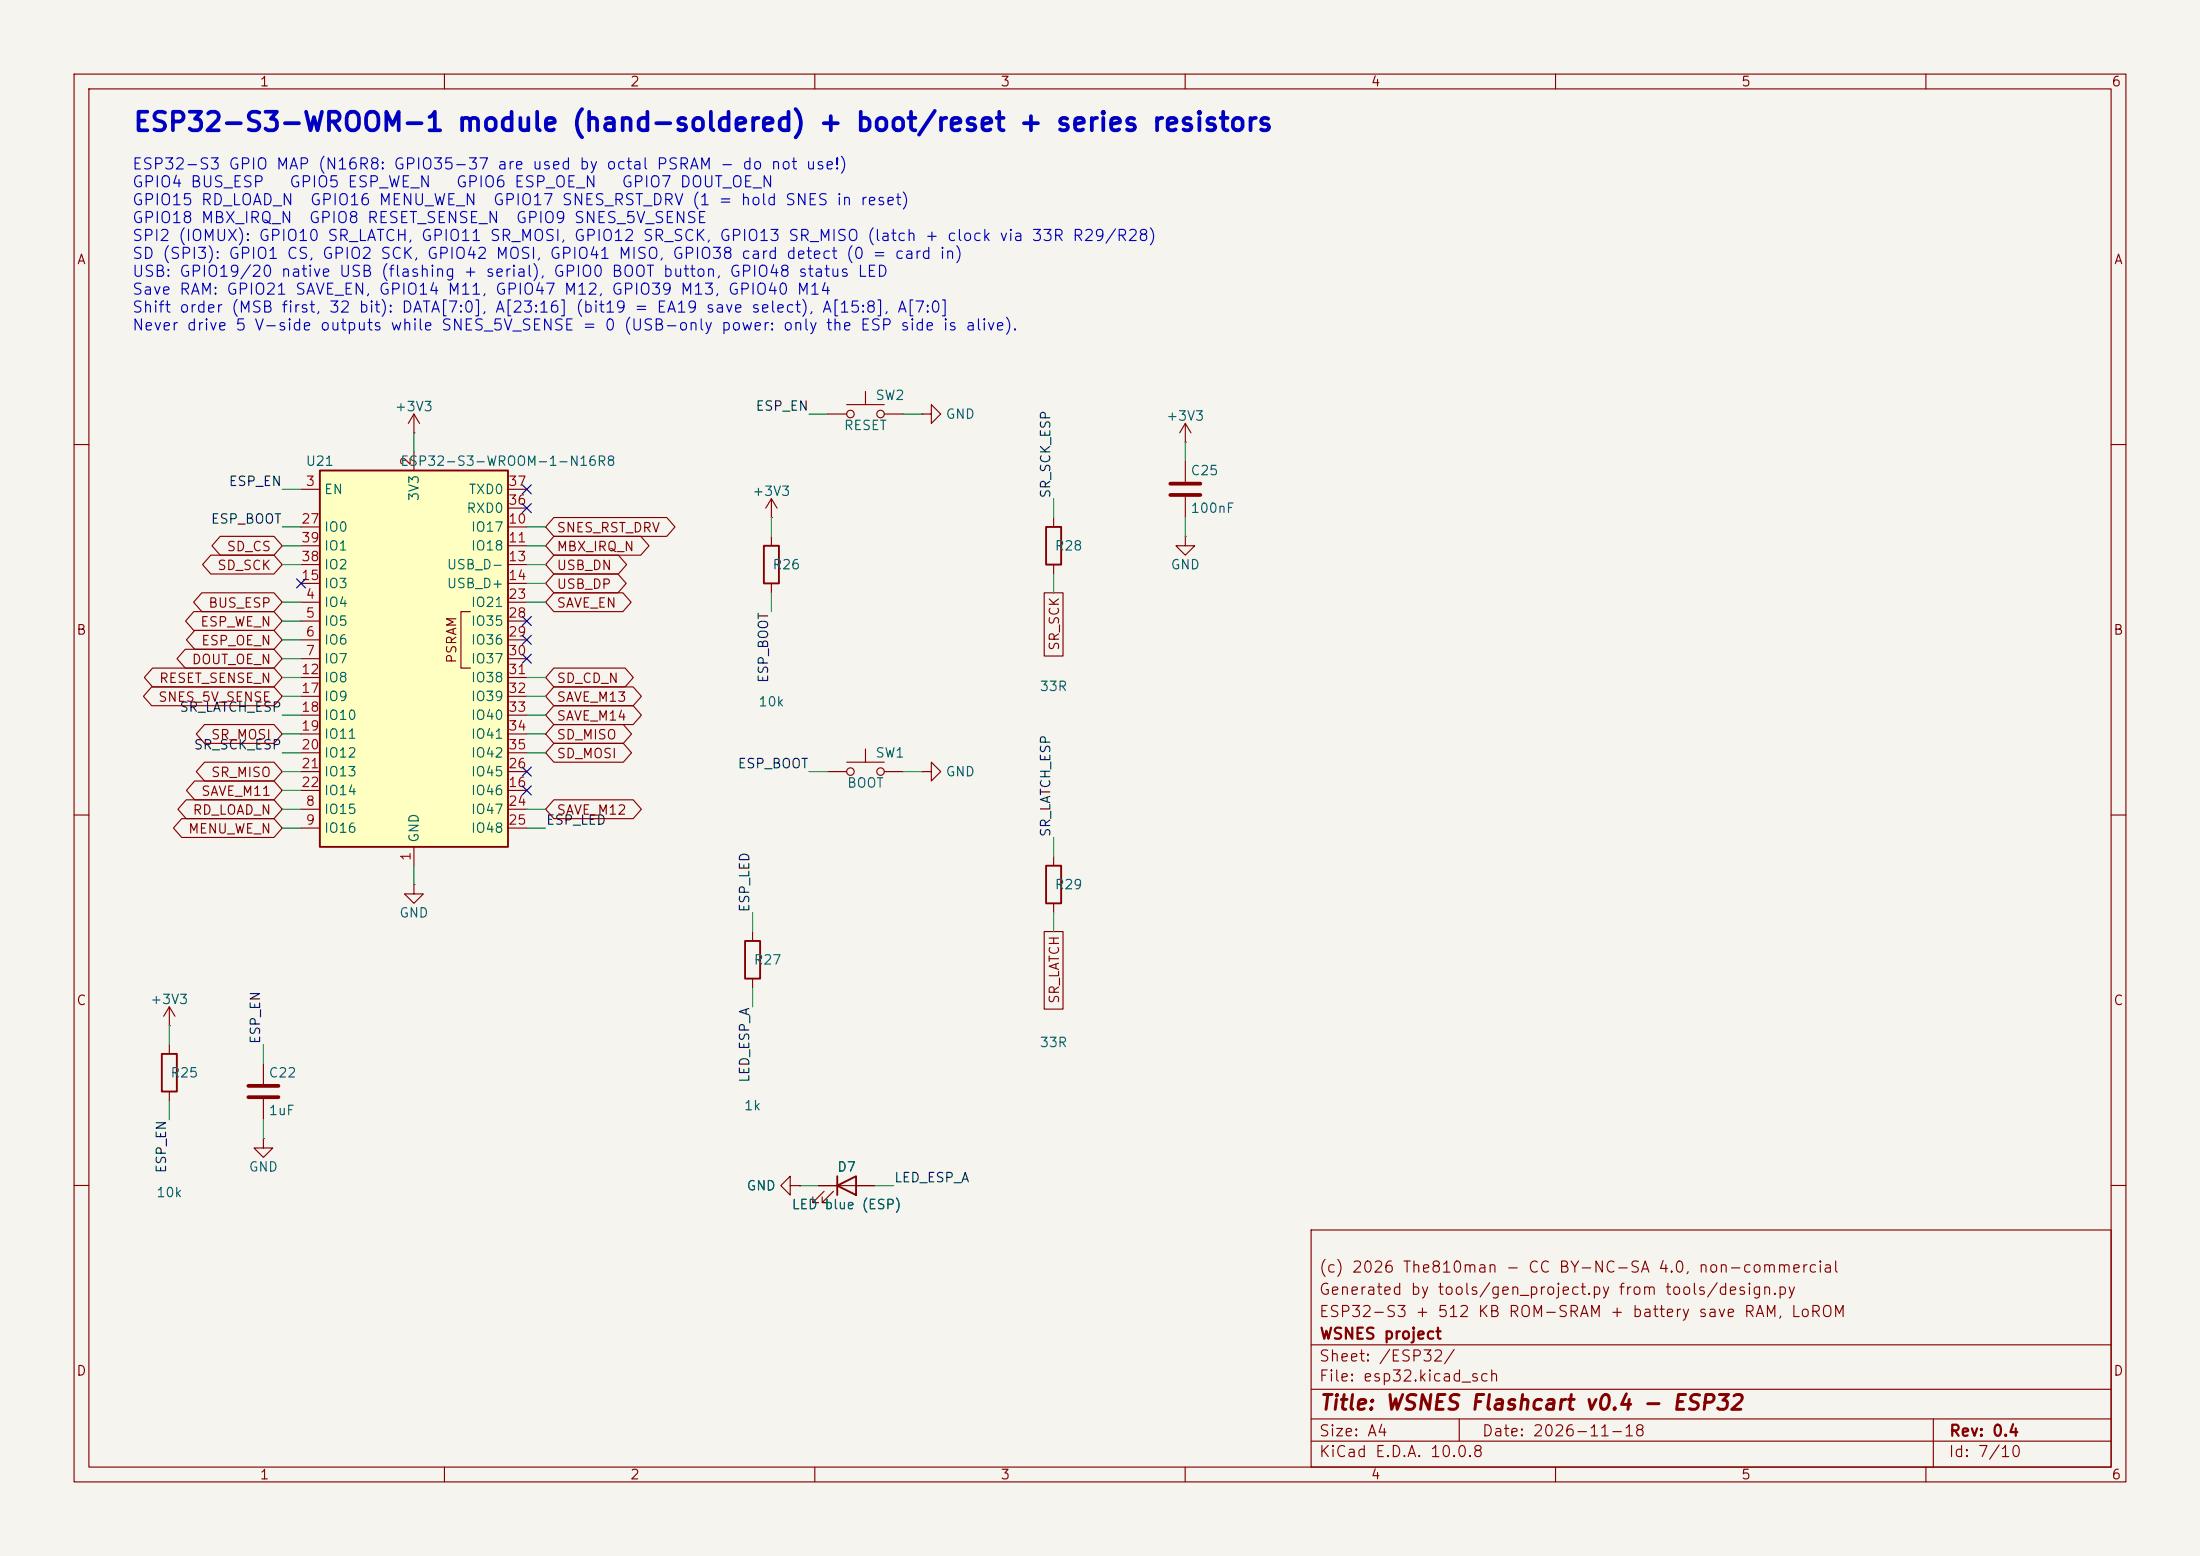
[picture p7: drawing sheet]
(kicad_sch
 (version 20250114)
 (generator "eeschema")
 (generator_version "9.0")
 (paper "A4")
 (title_block
  (title "WSNES Flashcart v0.4 - ESP32")
  (date "2026-11-18")
  (rev "0.4")
  (company "WSNES project")
  (comment 1 "ESP32-S3 + 512 KB ROM-SRAM + battery save RAM, LoROM")
  (comment 2 "Generated by tools/gen_project.py from tools/design.py")
  (comment 3 "(c) 2026 The810man - CC BY-NC-SA 4.0, non-commercial"))
 (lib_symbols
  (symbol "RF_Module:ESP32-S3-WROOM-1" (exclude_from_sim no) (in_bom yes) (on_board yes)
   (property "Reference" "U" (at -12.7 26.67 0) (effects (font (size 1.27 1.27))))
   (property "Value" "ESP32-S3-WROOM-1" (at 12.7 26.67 0) (effects (font (size 1.27 1.27))))
   (property "Footprint" "RF_Module:ESP32-S3-WROOM-1" (at 0 2.54 0) (effects (font (size 1.27 1.27)) (hide yes)))
   (property "Datasheet" "https://www.espressif.com/sites/default/files/documentation/esp32-s3-wroom-1_wroom-1u_datasheet_en.pdf" (at 0 0 0) (effects (font (size 1.27 1.27)) (hide yes)))
   (property "Description" "RF Module, ESP32-S3 SoC, Wi-Fi 802.11b/g/n, Bluetooth, BLE, 32-bit, 3.3V, onboard antenna, SMD" (at 0 0 0) (effects (font (size 1.27 1.27)) (hide yes)))
   (symbol "ESP32-S3-WROOM-1_0_0"
    (rectangle (start -12.7 25.4) (end 12.7 -25.4) (stroke (width 0.254) (type default)) (fill (type background)))
    (text "PSRAM" (at 5.08 2.54 900) (effects (font (size 1.27 1.27)))))
   (symbol "ESP32-S3-WROOM-1_0_1"
    (polyline (pts (xy 7.62 -1.27) (xy 6.35 -1.27) (xy 6.35 6.35) (xy 7.62 6.35)) (stroke (width 0) (type default)) (fill (type none))))
   (symbol "ESP32-S3-WROOM-1_1_1"
    (pin input line (at -15.24 22.86 0) (length 2.54) (name "EN" (effects (font (size 1.27 1.27)))) (number "3" (effects (font (size 1.27 1.27)))))
    (pin bidirectional line (at -15.24 17.78 0) (length 2.54) (name "IO0" (effects (font (size 1.27 1.27)))) (number "27" (effects (font (size 1.27 1.27)))))
    (pin bidirectional line (at -15.24 15.24 0) (length 2.54) (name "IO1" (effects (font (size 1.27 1.27)))) (number "39" (effects (font (size 1.27 1.27)))))
    (pin bidirectional line (at -15.24 12.7 0) (length 2.54) (name "IO2" (effects (font (size 1.27 1.27)))) (number "38" (effects (font (size 1.27 1.27)))))
    (pin bidirectional line (at -15.24 10.16 0) (length 2.54) (name "IO3" (effects (font (size 1.27 1.27)))) (number "15" (effects (font (size 1.27 1.27)))))
    (pin bidirectional line (at -15.24 7.62 0) (length 2.54) (name "IO4" (effects (font (size 1.27 1.27)))) (number "4" (effects (font (size 1.27 1.27)))))
    (pin bidirectional line (at -15.24 5.08 0) (length 2.54) (name "IO5" (effects (font (size 1.27 1.27)))) (number "5" (effects (font (size 1.27 1.27)))))
    (pin bidirectional line (at -15.24 2.54 0) (length 2.54) (name "IO6" (effects (font (size 1.27 1.27)))) (number "6" (effects (font (size 1.27 1.27)))))
    (pin bidirectional line (at -15.24 0 0) (length 2.54) (name "IO7" (effects (font (size 1.27 1.27)))) (number "7" (effects (font (size 1.27 1.27)))))
    (pin bidirectional line (at -15.24 -2.54 0) (length 2.54) (name "IO8" (effects (font (size 1.27 1.27)))) (number "12" (effects (font (size 1.27 1.27)))))
    (pin bidirectional line (at -15.24 -5.08 0) (length 2.54) (name "IO9" (effects (font (size 1.27 1.27)))) (number "17" (effects (font (size 1.27 1.27)))))
    (pin bidirectional line (at -15.24 -7.62 0) (length 2.54) (name "IO10" (effects (font (size 1.27 1.27)))) (number "18" (effects (font (size 1.27 1.27)))))
    (pin bidirectional line (at -15.24 -10.16 0) (length 2.54) (name "IO11" (effects (font (size 1.27 1.27)))) (number "19" (effects (font (size 1.27 1.27)))))
    (pin bidirectional line (at -15.24 -12.7 0) (length 2.54) (name "IO12" (effects (font (size 1.27 1.27)))) (number "20" (effects (font (size 1.27 1.27)))))
    (pin bidirectional line (at -15.24 -15.24 0) (length 2.54) (name "IO13" (effects (font (size 1.27 1.27)))) (number "21" (effects (font (size 1.27 1.27)))))
    (pin bidirectional line (at -15.24 -17.78 0) (length 2.54) (name "IO14" (effects (font (size 1.27 1.27)))) (number "22" (effects (font (size 1.27 1.27)))))
    (pin bidirectional line (at -15.24 -20.32 0) (length 2.54) (name "IO15" (effects (font (size 1.27 1.27)))) (number "8" (effects (font (size 1.27 1.27)))))
    (pin bidirectional line (at -15.24 -22.86 0) (length 2.54) (name "IO16" (effects (font (size 1.27 1.27)))) (number "9" (effects (font (size 1.27 1.27)))))
    (pin power_in line (at 0 27.94 270) (length 2.54) (name "3V3" (effects (font (size 1.27 1.27)))) (number "2" (effects (font (size 1.27 1.27)))))
    (pin power_in line (at 0 -27.94 90) (length 2.54) (name "GND" (effects (font (size 1.27 1.27)))) (number "1" (effects (font (size 1.27 1.27)))))
    (pin passive line (at 0 -27.94 90) (length 2.54) (hide yes) (name "GND" (effects (font (size 1.27 1.27)))) (number "40" (effects (font (size 1.27 1.27)))))
    (pin passive line (at 0 -27.94 90) (length 2.54) (hide yes) (name "GND" (effects (font (size 1.27 1.27)))) (number "41" (effects (font (size 1.27 1.27)))))
    (pin bidirectional line (at 15.24 22.86 180) (length 2.54) (name "TXD0" (effects (font (size 1.27 1.27)))) (number "37" (effects (font (size 1.27 1.27)))))
    (pin bidirectional line (at 15.24 20.32 180) (length 2.54) (name "RXD0" (effects (font (size 1.27 1.27)))) (number "36" (effects (font (size 1.27 1.27)))))
    (pin bidirectional line (at 15.24 17.78 180) (length 2.54) (name "IO17" (effects (font (size 1.27 1.27)))) (number "10" (effects (font (size 1.27 1.27)))))
    (pin bidirectional line (at 15.24 15.24 180) (length 2.54) (name "IO18" (effects (font (size 1.27 1.27)))) (number "11" (effects (font (size 1.27 1.27)))))
    (pin bidirectional line (at 15.24 12.7 180) (length 2.54) (name "USB_D-" (effects (font (size 1.27 1.27)))) (number "13" (effects (font (size 1.27 1.27))))
    (alternate "IO19" bidirectional line))
    (pin bidirectional line (at 15.24 10.16 180) (length 2.54) (name "USB_D+" (effects (font (size 1.27 1.27)))) (number "14" (effects (font (size 1.27 1.27))))
    (alternate "IO20" bidirectional line))
    (pin bidirectional line (at 15.24 7.62 180) (length 2.54) (name "IO21" (effects (font (size 1.27 1.27)))) (number "23" (effects (font (size 1.27 1.27)))))
    (pin bidirectional line (at 15.24 5.08 180) (length 2.54) (name "IO35" (effects (font (size 1.27 1.27)))) (number "28" (effects (font (size 1.27 1.27)))))
    (pin bidirectional line (at 15.24 2.54 180) (length 2.54) (name "IO36" (effects (font (size 1.27 1.27)))) (number "29" (effects (font (size 1.27 1.27)))))
    (pin bidirectional line (at 15.24 0 180) (length 2.54) (name "IO37" (effects (font (size 1.27 1.27)))) (number "30" (effects (font (size 1.27 1.27)))))
    (pin bidirectional line (at 15.24 -2.54 180) (length 2.54) (name "IO38" (effects (font (size 1.27 1.27)))) (number "31" (effects (font (size 1.27 1.27)))))
    (pin bidirectional line (at 15.24 -5.08 180) (length 2.54) (name "IO39" (effects (font (size 1.27 1.27)))) (number "32" (effects (font (size 1.27 1.27)))))
    (pin bidirectional line (at 15.24 -7.62 180) (length 2.54) (name "IO40" (effects (font (size 1.27 1.27)))) (number "33" (effects (font (size 1.27 1.27)))))
    (pin bidirectional line (at 15.24 -10.16 180) (length 2.54) (name "IO41" (effects (font (size 1.27 1.27)))) (number "34" (effects (font (size 1.27 1.27)))))
    (pin bidirectional line (at 15.24 -12.7 180) (length 2.54) (name "IO42" (effects (font (size 1.27 1.27)))) (number "35" (effects (font (size 1.27 1.27)))))
    (pin bidirectional line (at 15.24 -15.24 180) (length 2.54) (name "IO45" (effects (font (size 1.27 1.27)))) (number "26" (effects (font (size 1.27 1.27)))))
    (pin bidirectional line (at 15.24 -17.78 180) (length 2.54) (name "IO46" (effects (font (size 1.27 1.27)))) (number "16" (effects (font (size 1.27 1.27)))))
    (pin bidirectional line (at 15.24 -20.32 180) (length 2.54) (name "IO47" (effects (font (size 1.27 1.27)))) (number "24" (effects (font (size 1.27 1.27)))))
    (pin bidirectional line (at 15.24 -22.86 180) (length 2.54) (name "IO48" (effects (font (size 1.27 1.27)))) (number "25" (effects (font (size 1.27 1.27))))))
   (embedded_fonts no))
  (symbol "Device:R"
   (pin_numbers (hide yes))
   (pin_names (offset 0)) (exclude_from_sim no) (in_bom yes) (on_board yes)
   (property "Reference" "R" (at 2.032 0 90) (effects (font (size 1.27 1.27))))
   (property "Value" "R" (at 0 0 90) (effects (font (size 1.27 1.27))))
   (property "Footprint" "" (at -1.778 0 90) (effects (font (size 1.27 1.27)) (hide yes)))
   (property "Datasheet" "~" (at 0 0 0) (effects (font (size 1.27 1.27)) (hide yes)))
   (property "Description" "Resistor" (at 0 0 0) (effects (font (size 1.27 1.27)) (hide yes)))
   (symbol "R_0_1"
    (rectangle (start -1.016 -2.54) (end 1.016 2.54) (stroke (width 0.254) (type default)) (fill (type none))))
   (symbol "R_1_1"
    (pin passive line (at 0 3.81 270) (length 1.27) (name "~" (effects (font (size 1.27 1.27)))) (number "1" (effects (font (size 1.27 1.27)))))
    (pin passive line (at 0 -3.81 90) (length 1.27) (name "~" (effects (font (size 1.27 1.27)))) (number "2" (effects (font (size 1.27 1.27))))))
   (embedded_fonts no))
  (symbol "Device:C"
   (pin_numbers (hide yes))
   (pin_names (offset 0.254)) (exclude_from_sim no) (in_bom yes) (on_board yes)
   (property "Reference" "C" (at 0.635 2.54 0) (effects (font (size 1.27 1.27)) (justify left)))
   (property "Value" "C" (at 0.635 -2.54 0) (effects (font (size 1.27 1.27)) (justify left)))
   (property "Footprint" "" (at 0.9652 -3.81 0) (effects (font (size 1.27 1.27)) (hide yes)))
   (property "Datasheet" "~" (at 0 0 0) (effects (font (size 1.27 1.27)) (hide yes)))
   (property "Description" "Unpolarized capacitor" (at 0 0 0) (effects (font (size 1.27 1.27)) (hide yes)))
   (symbol "C_0_1"
    (polyline (pts (xy -2.032 0.762) (xy 2.032 0.762)) (stroke (width 0.508) (type default)) (fill (type none)))
    (polyline (pts (xy -2.032 -0.762) (xy 2.032 -0.762)) (stroke (width 0.508) (type default)) (fill (type none))))
   (symbol "C_1_1"
    (pin passive line (at 0 3.81 270) (length 2.794) (name "~" (effects (font (size 1.27 1.27)))) (number "1" (effects (font (size 1.27 1.27)))))
    (pin passive line (at 0 -3.81 90) (length 2.794) (name "~" (effects (font (size 1.27 1.27)))) (number "2" (effects (font (size 1.27 1.27))))))
   (embedded_fonts no))
  (symbol "Switch:SW_Push"
   (pin_numbers (hide yes))
   (pin_names (offset 1.016) (hide yes)) (exclude_from_sim no) (in_bom yes) (on_board yes)
   (property "Reference" "SW" (at 1.27 2.54 0) (effects (font (size 1.27 1.27)) (justify left)))
   (property "Value" "SW_Push" (at 0 -1.524 0) (effects (font (size 1.27 1.27))))
   (property "Footprint" "" (at 0 5.08 0) (effects (font (size 1.27 1.27)) (hide yes)))
   (property "Datasheet" "~" (at 0 5.08 0) (effects (font (size 1.27 1.27)) (hide yes)))
   (property "Description" "Push button switch, generic, two pins" (at 0 0 0) (effects (font (size 1.27 1.27)) (hide yes)))
   (symbol "SW_Push_0_1"
    (circle (center -2.032 0) (radius 0.508) (stroke (width 0) (type default)) (fill (type none)))
    (polyline (pts (xy 0 1.27) (xy 0 3.048)) (stroke (width 0) (type default)) (fill (type none)))
    (circle (center 2.032 0) (radius 0.508) (stroke (width 0) (type default)) (fill (type none)))
    (polyline (pts (xy 2.54 1.27) (xy -2.54 1.27)) (stroke (width 0) (type default)) (fill (type none)))
    (pin passive line (at -5.08 0 0) (length 2.54) (name "1" (effects (font (size 1.27 1.27)))) (number "1" (effects (font (size 1.27 1.27)))))
    (pin passive line (at 5.08 0 180) (length 2.54) (name "2" (effects (font (size 1.27 1.27)))) (number "2" (effects (font (size 1.27 1.27))))))
   (embedded_fonts no))
  (symbol "Device:LED"
   (pin_numbers (hide yes))
   (pin_names (offset 1.016) (hide yes)) (exclude_from_sim no) (in_bom yes) (on_board yes)
   (property "Reference" "D" (at 0 2.54 0) (effects (font (size 1.27 1.27))))
   (property "Value" "LED" (at 0 -2.54 0) (effects (font (size 1.27 1.27))))
   (property "Footprint" "" (at 0 0 0) (effects (font (size 1.27 1.27)) (hide yes)))
   (property "Datasheet" "~" (at 0 0 0) (effects (font (size 1.27 1.27)) (hide yes)))
   (property "Description" "Light emitting diode" (at 0 0 0) (effects (font (size 1.27 1.27)) (hide yes)))
   (property "Sim.Pins" "1=K 2=A" (at 0 0 0) (effects (font (size 1.27 1.27)) (hide yes)))
   (symbol "LED_0_1"
    (polyline (pts (xy -3.048 -0.762) (xy -4.572 -2.286) (xy -3.81 -2.286) (xy -4.572 -2.286) (xy -4.572 -1.524)) (stroke (width 0) (type default)) (fill (type none)))
    (polyline (pts (xy -1.778 -0.762) (xy -3.302 -2.286) (xy -2.54 -2.286) (xy -3.302 -2.286) (xy -3.302 -1.524)) (stroke (width 0) (type default)) (fill (type none)))
    (polyline (pts (xy -1.27 0) (xy 1.27 0)) (stroke (width 0) (type default)) (fill (type none)))
    (polyline (pts (xy -1.27 -1.27) (xy -1.27 1.27)) (stroke (width 0.254) (type default)) (fill (type none)))
    (polyline (pts (xy 1.27 -1.27) (xy 1.27 1.27) (xy -1.27 0) (xy 1.27 -1.27)) (stroke (width 0.254) (type default)) (fill (type none))))
   (symbol "LED_1_1"
    (pin passive line (at -3.81 0 0) (length 2.54) (name "K" (effects (font (size 1.27 1.27)))) (number "1" (effects (font (size 1.27 1.27)))))
    (pin passive line (at 3.81 0 180) (length 2.54) (name "A" (effects (font (size 1.27 1.27)))) (number "2" (effects (font (size 1.27 1.27))))))
   (embedded_fonts no))
  (symbol "power:+3V3"
   (power)
   (pin_numbers (hide yes))
   (pin_names (offset 0) (hide yes)) (exclude_from_sim no) (in_bom yes) (on_board yes)
   (property "Reference" "#PWR" (at 0 -3.81 0) (effects (font (size 1.27 1.27)) (hide yes)))
   (property "Value" "+3V3" (at 0 3.556 0) (effects (font (size 1.27 1.27))))
   (property "Footprint" "" (at 0 0 0) (effects (font (size 1.27 1.27)) (hide yes)))
   (property "Datasheet" "" (at 0 0 0) (effects (font (size 1.27 1.27)) (hide yes)))
   (property "Description" "Power symbol creates a global label with name \"+3V3\"" (at 0 0 0) (effects (font (size 1.27 1.27)) (hide yes)))
   (symbol "+3V3_0_1"
    (polyline (pts (xy -0.762 1.27) (xy 0 2.54)) (stroke (width 0) (type default)) (fill (type none)))
    (polyline (pts (xy 0 2.54) (xy 0.762 1.27)) (stroke (width 0) (type default)) (fill (type none)))
    (polyline (pts (xy 0 0) (xy 0 2.54)) (stroke (width 0) (type default)) (fill (type none))))
   (symbol "+3V3_1_1"
    (pin power_in line (at 0 0 90) (length 0) (name "~" (effects (font (size 1.27 1.27)))) (number "1" (effects (font (size 1.27 1.27))))))
   (embedded_fonts no))
  (symbol "power:GND"
   (power)
   (pin_numbers (hide yes))
   (pin_names (offset 0) (hide yes)) (exclude_from_sim no) (in_bom yes) (on_board yes)
   (property "Reference" "#PWR" (at 0 -6.35 0) (effects (font (size 1.27 1.27)) (hide yes)))
   (property "Value" "GND" (at 0 -3.81 0) (effects (font (size 1.27 1.27))))
   (property "Footprint" "" (at 0 0 0) (effects (font (size 1.27 1.27)) (hide yes)))
   (property "Datasheet" "" (at 0 0 0) (effects (font (size 1.27 1.27)) (hide yes)))
   (property "Description" "Power symbol creates a global label with name \"GND\" , ground" (at 0 0 0) (effects (font (size 1.27 1.27)) (hide yes)))
   (symbol "GND_0_1"
    (polyline (pts (xy 0 0) (xy 0 -1.27) (xy 1.27 -1.27) (xy 0 -2.54) (xy -1.27 -1.27) (xy 0 -1.27)) (stroke (width 0) (type default)) (fill (type none))))
   (symbol "GND_1_1"
    (pin power_in line (at 0 0 270) (length 0) (name "~" (effects (font (size 1.27 1.27)))) (number "1" (effects (font (size 1.27 1.27))))))
   (embedded_fonts no)))
 (symbol
  (lib_id "RF_Module:ESP32-S3-WROOM-1")
  (at 55.88 88.9 0)
  (unit 1)
  (exclude_from_sim no)
  (in_bom yes)
  (on_board yes)
  (dnp no)
  (fields_autoplaced yes)
  (property "Reference" "U21" (at 43.18 62.23 0) (effects (font (size 1.27 1.27))))
  (property "Value" "ESP32-S3-WROOM-1-N16R8" (at 68.58 62.23 0) (effects (font (size 1.27 1.27))))
  (property "Footprint" "RF_Module:ESP32-S3-WROOM-1" (at 55.88 86.36 0) (effects (font (size 1.27 1.27)) (hide yes)))
  (property "Datasheet" "https://www.espressif.com/sites/default/files/documentation/esp32-s3-wroom-1_wroom-1u_datasheet_en.pdf" (at 55.88 88.9 0) (effects (font (size 1.27 1.27)) (hide yes)))
  (property "MPN" "ESP32-S3-WROOM-1-N16R8" (at 55.88 88.9 0) (effects (font (size 1.27 1.27)) (hide yes)))
  (property "Manufacturer" "Espressif" (at 55.88 88.9 0) (effects (font (size 1.27 1.27)) (hide yes)))
  (property "LCSC" "C2913202" (at 55.88 88.9 0) (effects (font (size 1.27 1.27)) (hide yes)))
  (property "Assembly" "HAND" (at 55.88 88.9 0) (effects (font (size 1.27 1.27)) (hide yes)))
  (pin "1")
  (pin "2")
  (pin "3")
  (pin "4")
  (pin "5")
  (pin "6")
  (pin "7")
  (pin "8")
  (pin "9")
  (pin "10")
  (pin "11")
  (pin "12")
  (pin "13")
  (pin "14")
  (pin "15")
  (pin "16")
  (pin "17")
  (pin "18")
  (pin "19")
  (pin "20")
  (pin "21")
  (pin "22")
  (pin "23")
  (pin "24")
  (pin "25")
  (pin "26")
  (pin "27")
  (pin "28")
  (pin "29")
  (pin "30")
  (pin "31")
  (pin "32")
  (pin "33")
  (pin "34")
  (pin "35")
  (pin "36")
  (pin "37")
  (pin "38")
  (pin "39")
  (pin "40")
  (pin "41"))
 (wire
  (pts (xy 40.64 66.04) (xy 38.1 66.04))
  (stroke (width 0) (type default)))
 (label "ESP_EN"
  (at 38.1 66.04 180)
  (fields_autoplaced yes)
  (effects (font (size 1.27 1.27)) (justify right bottom)))
 (wire
  (pts (xy 40.64 71.12) (xy 38.1 71.12))
  (stroke (width 0) (type default)))
 (label "ESP_BOOT"
  (at 38.1 71.12 180)
  (fields_autoplaced yes)
  (effects (font (size 1.27 1.27)) (justify right bottom)))
 (wire
  (pts (xy 40.64 73.66) (xy 38.1 73.66))
  (stroke (width 0) (type default)))
 (global_label "SD_CS"
  (shape bidirectional)
  (at 38.1 73.66 180)
  (fields_autoplaced yes)
  (effects (font (size 1.27 1.27)) (justify right))
  (property "Intersheetrefs" "${INTERSHEET_REFS}" (at 38.1 73.66 0) (effects (font (size 1.27 1.27)) (justify right) (hide yes))))
 (wire
  (pts (xy 40.64 76.2) (xy 38.1 76.2))
  (stroke (width 0) (type default)))
 (global_label "SD_SCK"
  (shape bidirectional)
  (at 38.1 76.2 180)
  (fields_autoplaced yes)
  (effects (font (size 1.27 1.27)) (justify right))
  (property "Intersheetrefs" "${INTERSHEET_REFS}" (at 38.1 76.2 0) (effects (font (size 1.27 1.27)) (justify right) (hide yes))))
 (no_connect (at 40.64 78.74))
 (wire
  (pts (xy 40.64 81.28) (xy 38.1 81.28))
  (stroke (width 0) (type default)))
 (global_label "BUS_ESP"
  (shape bidirectional)
  (at 38.1 81.28 180)
  (fields_autoplaced yes)
  (effects (font (size 1.27 1.27)) (justify right))
  (property "Intersheetrefs" "${INTERSHEET_REFS}" (at 38.1 81.28 0) (effects (font (size 1.27 1.27)) (justify right) (hide yes))))
 (wire
  (pts (xy 40.64 83.82) (xy 38.1 83.82))
  (stroke (width 0) (type default)))
 (global_label "ESP_WE_N"
  (shape bidirectional)
  (at 38.1 83.82 180)
  (fields_autoplaced yes)
  (effects (font (size 1.27 1.27)) (justify right))
  (property "Intersheetrefs" "${INTERSHEET_REFS}" (at 38.1 83.82 0) (effects (font (size 1.27 1.27)) (justify right) (hide yes))))
 (wire
  (pts (xy 40.64 86.36) (xy 38.1 86.36))
  (stroke (width 0) (type default)))
 (global_label "ESP_OE_N"
  (shape bidirectional)
  (at 38.1 86.36 180)
  (fields_autoplaced yes)
  (effects (font (size 1.27 1.27)) (justify right))
  (property "Intersheetrefs" "${INTERSHEET_REFS}" (at 38.1 86.36 0) (effects (font (size 1.27 1.27)) (justify right) (hide yes))))
 (wire
  (pts (xy 40.64 88.9) (xy 38.1 88.9))
  (stroke (width 0) (type default)))
 (global_label "DOUT_OE_N"
  (shape bidirectional)
  (at 38.1 88.9 180)
  (fields_autoplaced yes)
  (effects (font (size 1.27 1.27)) (justify right))
  (property "Intersheetrefs" "${INTERSHEET_REFS}" (at 38.1 88.9 0) (effects (font (size 1.27 1.27)) (justify right) (hide yes))))
 (wire
  (pts (xy 40.64 91.44) (xy 38.1 91.44))
  (stroke (width 0) (type default)))
 (global_label "RESET_SENSE_N"
  (shape bidirectional)
  (at 38.1 91.44 180)
  (fields_autoplaced yes)
  (effects (font (size 1.27 1.27)) (justify right))
  (property "Intersheetrefs" "${INTERSHEET_REFS}" (at 38.1 91.44 0) (effects (font (size 1.27 1.27)) (justify right) (hide yes))))
 (wire
  (pts (xy 40.64 93.98) (xy 38.1 93.98))
  (stroke (width 0) (type default)))
 (global_label "SNES_5V_SENSE"
  (shape bidirectional)
  (at 38.1 93.98 180)
  (fields_autoplaced yes)
  (effects (font (size 1.27 1.27)) (justify right))
  (property "Intersheetrefs" "${INTERSHEET_REFS}" (at 38.1 93.98 0) (effects (font (size 1.27 1.27)) (justify right) (hide yes))))
 (wire
  (pts (xy 40.64 96.52) (xy 38.1 96.52))
  (stroke (width 0) (type default)))
 (label "SR_LATCH_ESP"
  (at 38.1 96.52 180)
  (fields_autoplaced yes)
  (effects (font (size 1.27 1.27)) (justify right bottom)))
 (wire
  (pts (xy 40.64 99.06) (xy 38.1 99.06))
  (stroke (width 0) (type default)))
 (global_label "SR_MOSI"
  (shape bidirectional)
  (at 38.1 99.06 180)
  (fields_autoplaced yes)
  (effects (font (size 1.27 1.27)) (justify right))
  (property "Intersheetrefs" "${INTERSHEET_REFS}" (at 38.1 99.06 0) (effects (font (size 1.27 1.27)) (justify right) (hide yes))))
 (wire
  (pts (xy 40.64 101.6) (xy 38.1 101.6))
  (stroke (width 0) (type default)))
 (label "SR_SCK_ESP"
  (at 38.1 101.6 180)
  (fields_autoplaced yes)
  (effects (font (size 1.27 1.27)) (justify right bottom)))
 (wire
  (pts (xy 40.64 104.14) (xy 38.1 104.14))
  (stroke (width 0) (type default)))
 (global_label "SR_MISO"
  (shape bidirectional)
  (at 38.1 104.14 180)
  (fields_autoplaced yes)
  (effects (font (size 1.27 1.27)) (justify right))
  (property "Intersheetrefs" "${INTERSHEET_REFS}" (at 38.1 104.14 0) (effects (font (size 1.27 1.27)) (justify right) (hide yes))))
 (wire
  (pts (xy 40.64 106.68) (xy 38.1 106.68))
  (stroke (width 0) (type default)))
 (global_label "SAVE_M11"
  (shape bidirectional)
  (at 38.1 106.68 180)
  (fields_autoplaced yes)
  (effects (font (size 1.27 1.27)) (justify right))
  (property "Intersheetrefs" "${INTERSHEET_REFS}" (at 38.1 106.68 0) (effects (font (size 1.27 1.27)) (justify right) (hide yes))))
 (wire
  (pts (xy 40.64 109.22) (xy 38.1 109.22))
  (stroke (width 0) (type default)))
 (global_label "RD_LOAD_N"
  (shape bidirectional)
  (at 38.1 109.22 180)
  (fields_autoplaced yes)
  (effects (font (size 1.27 1.27)) (justify right))
  (property "Intersheetrefs" "${INTERSHEET_REFS}" (at 38.1 109.22 0) (effects (font (size 1.27 1.27)) (justify right) (hide yes))))
 (wire
  (pts (xy 40.64 111.76) (xy 38.1 111.76))
  (stroke (width 0) (type default)))
 (global_label "MENU_WE_N"
  (shape bidirectional)
  (at 38.1 111.76 180)
  (fields_autoplaced yes)
  (effects (font (size 1.27 1.27)) (justify right))
  (property "Intersheetrefs" "${INTERSHEET_REFS}" (at 38.1 111.76 0) (effects (font (size 1.27 1.27)) (justify right) (hide yes))))
 (wire
  (pts (xy 55.88 60.96) (xy 55.88 58.42))
  (stroke (width 0) (type default)))
 (symbol
  (lib_id "power:+3V3")
  (at 55.88 58.42 0)
  (unit 1)
  (exclude_from_sim no)
  (in_bom yes)
  (on_board yes)
  (dnp no)
  (fields_autoplaced yes)
  (property "Reference" "#PWR093" (at 55.88 62.23 0) (effects (font (size 1.27 1.27)) (hide yes)))
  (property "Value" "+3V3" (at 55.88 54.86 0) (effects (font (size 1.27 1.27))))
  (property "Footprint" "" (at 55.88 58.42 0) (effects (font (size 1.27 1.27)) (hide yes)))
  (property "Datasheet" "" (at 55.88 58.42 0) (effects (font (size 1.27 1.27)) (hide yes)))
  (pin "1"))
 (wire
  (pts (xy 55.88 116.84) (xy 55.88 119.38))
  (stroke (width 0) (type default)))
 (symbol
  (lib_id "power:GND")
  (at 55.88 119.38 0)
  (unit 1)
  (exclude_from_sim no)
  (in_bom yes)
  (on_board yes)
  (dnp no)
  (fields_autoplaced yes)
  (property "Reference" "#PWR094" (at 55.88 125.73 0) (effects (font (size 1.27 1.27)) (hide yes)))
  (property "Value" "GND" (at 55.88 123.19 0) (effects (font (size 1.27 1.27))))
  (property "Footprint" "" (at 55.88 119.38 0) (effects (font (size 1.27 1.27)) (hide yes)))
  (property "Datasheet" "" (at 55.88 119.38 0) (effects (font (size 1.27 1.27)) (hide yes)))
  (pin "1"))
 (no_connect (at 71.12 66.04))
 (no_connect (at 71.12 68.58))
 (wire
  (pts (xy 71.12 71.12) (xy 73.66 71.12))
  (stroke (width 0) (type default)))
 (global_label "SNES_RST_DRV"
  (shape bidirectional)
  (at 73.66 71.12 0)
  (fields_autoplaced yes)
  (effects (font (size 1.27 1.27)) (justify left))
  (property "Intersheetrefs" "${INTERSHEET_REFS}" (at 73.66 71.12 0) (effects (font (size 1.27 1.27)) (justify left) (hide yes))))
 (wire
  (pts (xy 71.12 73.66) (xy 73.66 73.66))
  (stroke (width 0) (type default)))
 (global_label "MBX_IRQ_N"
  (shape bidirectional)
  (at 73.66 73.66 0)
  (fields_autoplaced yes)
  (effects (font (size 1.27 1.27)) (justify left))
  (property "Intersheetrefs" "${INTERSHEET_REFS}" (at 73.66 73.66 0) (effects (font (size 1.27 1.27)) (justify left) (hide yes))))
 (wire
  (pts (xy 71.12 76.2) (xy 73.66 76.2))
  (stroke (width 0) (type default)))
 (global_label "USB_DN"
  (shape bidirectional)
  (at 73.66 76.2 0)
  (fields_autoplaced yes)
  (effects (font (size 1.27 1.27)) (justify left))
  (property "Intersheetrefs" "${INTERSHEET_REFS}" (at 73.66 76.2 0) (effects (font (size 1.27 1.27)) (justify left) (hide yes))))
 (wire
  (pts (xy 71.12 78.74) (xy 73.66 78.74))
  (stroke (width 0) (type default)))
 (global_label "USB_DP"
  (shape bidirectional)
  (at 73.66 78.74 0)
  (fields_autoplaced yes)
  (effects (font (size 1.27 1.27)) (justify left))
  (property "Intersheetrefs" "${INTERSHEET_REFS}" (at 73.66 78.74 0) (effects (font (size 1.27 1.27)) (justify left) (hide yes))))
 (wire
  (pts (xy 71.12 81.28) (xy 73.66 81.28))
  (stroke (width 0) (type default)))
 (global_label "SAVE_EN"
  (shape bidirectional)
  (at 73.66 81.28 0)
  (fields_autoplaced yes)
  (effects (font (size 1.27 1.27)) (justify left))
  (property "Intersheetrefs" "${INTERSHEET_REFS}" (at 73.66 81.28 0) (effects (font (size 1.27 1.27)) (justify left) (hide yes))))
 (no_connect (at 71.12 83.82))
 (no_connect (at 71.12 86.36))
 (no_connect (at 71.12 88.9))
 (wire
  (pts (xy 71.12 91.44) (xy 73.66 91.44))
  (stroke (width 0) (type default)))
 (global_label "SD_CD_N"
  (shape bidirectional)
  (at 73.66 91.44 0)
  (fields_autoplaced yes)
  (effects (font (size 1.27 1.27)) (justify left))
  (property "Intersheetrefs" "${INTERSHEET_REFS}" (at 73.66 91.44 0) (effects (font (size 1.27 1.27)) (justify left) (hide yes))))
 (wire
  (pts (xy 71.12 93.98) (xy 73.66 93.98))
  (stroke (width 0) (type default)))
 (global_label "SAVE_M13"
  (shape bidirectional)
  (at 73.66 93.98 0)
  (fields_autoplaced yes)
  (effects (font (size 1.27 1.27)) (justify left))
  (property "Intersheetrefs" "${INTERSHEET_REFS}" (at 73.66 93.98 0) (effects (font (size 1.27 1.27)) (justify left) (hide yes))))
 (wire
  (pts (xy 71.12 96.52) (xy 73.66 96.52))
  (stroke (width 0) (type default)))
 (global_label "SAVE_M14"
  (shape bidirectional)
  (at 73.66 96.52 0)
  (fields_autoplaced yes)
  (effects (font (size 1.27 1.27)) (justify left))
  (property "Intersheetrefs" "${INTERSHEET_REFS}" (at 73.66 96.52 0) (effects (font (size 1.27 1.27)) (justify left) (hide yes))))
 (wire
  (pts (xy 71.12 99.06) (xy 73.66 99.06))
  (stroke (width 0) (type default)))
 (global_label "SD_MISO"
  (shape bidirectional)
  (at 73.66 99.06 0)
  (fields_autoplaced yes)
  (effects (font (size 1.27 1.27)) (justify left))
  (property "Intersheetrefs" "${INTERSHEET_REFS}" (at 73.66 99.06 0) (effects (font (size 1.27 1.27)) (justify left) (hide yes))))
 (wire
  (pts (xy 71.12 101.6) (xy 73.66 101.6))
  (stroke (width 0) (type default)))
 (global_label "SD_MOSI"
  (shape bidirectional)
  (at 73.66 101.6 0)
  (fields_autoplaced yes)
  (effects (font (size 1.27 1.27)) (justify left))
  (property "Intersheetrefs" "${INTERSHEET_REFS}" (at 73.66 101.6 0) (effects (font (size 1.27 1.27)) (justify left) (hide yes))))
 (no_connect (at 71.12 104.14))
 (no_connect (at 71.12 106.68))
 (wire
  (pts (xy 71.12 109.22) (xy 73.66 109.22))
  (stroke (width 0) (type default)))
 (global_label "SAVE_M12"
  (shape bidirectional)
  (at 73.66 109.22 0)
  (fields_autoplaced yes)
  (effects (font (size 1.27 1.27)) (justify left))
  (property "Intersheetrefs" "${INTERSHEET_REFS}" (at 73.66 109.22 0) (effects (font (size 1.27 1.27)) (justify left) (hide yes))))
 (wire
  (pts (xy 71.12 111.76) (xy 73.66 111.76))
  (stroke (width 0) (type default)))
 (label "ESP_LED"
  (at 73.66 111.76 0)
  (fields_autoplaced yes)
  (effects (font (size 1.27 1.27)) (justify left bottom)))
 (symbol
  (lib_id "Device:R")
  (at 22.86 144.78 0)
  (unit 1)
  (exclude_from_sim no)
  (in_bom yes)
  (on_board yes)
  (dnp no)
  (fields_autoplaced yes)
  (property "Reference" "R25" (at 24.89 144.78 0) (effects (font (size 1.27 1.27))))
  (property "Value" "10k" (at 22.86 160.94 0) (effects (font (size 1.27 1.27))))
  (property "Footprint" "Resistor_SMD:R_0603_1608Metric" (at 21.08 144.78 0) (effects (font (size 1.27 1.27)) (hide yes)))
  (property "Datasheet" "~" (at 22.86 144.78 0) (effects (font (size 1.27 1.27)) (hide yes)))
  (property "MPN" "0603WAF1002T5E" (at 22.86 144.78 0) (effects (font (size 1.27 1.27)) (hide yes)))
  (property "Manufacturer" "UNI-ROYAL" (at 22.86 144.78 0) (effects (font (size 1.27 1.27)) (hide yes)))
  (property "LCSC" "C25804" (at 22.86 144.78 0) (effects (font (size 1.27 1.27)) (hide yes)))
  (property "Assembly" "JLC" (at 22.86 144.78 0) (effects (font (size 1.27 1.27)) (hide yes)))
  (pin "1")
  (pin "2"))
 (wire
  (pts (xy 22.86 140.97) (xy 22.86 138.43))
  (stroke (width 0) (type default)))
 (symbol
  (lib_id "power:+3V3")
  (at 22.86 138.43 0)
  (unit 1)
  (exclude_from_sim no)
  (in_bom yes)
  (on_board yes)
  (dnp no)
  (fields_autoplaced yes)
  (property "Reference" "#PWR095" (at 22.86 142.24 0) (effects (font (size 1.27 1.27)) (hide yes)))
  (property "Value" "+3V3" (at 22.86 134.87 0) (effects (font (size 1.27 1.27))))
  (property "Footprint" "" (at 22.86 138.43 0) (effects (font (size 1.27 1.27)) (hide yes)))
  (property "Datasheet" "" (at 22.86 138.43 0) (effects (font (size 1.27 1.27)) (hide yes)))
  (pin "1"))
 (wire
  (pts (xy 22.86 148.59) (xy 22.86 151.13))
  (stroke (width 0) (type default)))
 (label "ESP_EN"
  (at 22.86 151.13 270)
  (fields_autoplaced yes)
  (effects (font (size 1.27 1.27)) (justify right bottom)))
 (symbol
  (lib_id "Device:C")
  (at 35.56 147.32 0)
  (unit 1)
  (exclude_from_sim no)
  (in_bom yes)
  (on_board yes)
  (dnp no)
  (fields_autoplaced yes)
  (property "Reference" "C22" (at 36.2 144.78 0) (effects (font (size 1.27 1.27)) (justify left)))
  (property "Value" "1uF" (at 36.2 149.86 0) (effects (font (size 1.27 1.27)) (justify left)))
  (property "Footprint" "Capacitor_SMD:C_0603_1608Metric" (at 36.53 151.13 0) (effects (font (size 1.27 1.27)) (hide yes)))
  (property "Datasheet" "~" (at 35.56 147.32 0) (effects (font (size 1.27 1.27)) (hide yes)))
  (property "MPN" "CL10A105KB8NNNC" (at 35.56 147.32 0) (effects (font (size 1.27 1.27)) (hide yes)))
  (property "Manufacturer" "Samsung" (at 35.56 147.32 0) (effects (font (size 1.27 1.27)) (hide yes)))
  (property "LCSC" "C15849" (at 35.56 147.32 0) (effects (font (size 1.27 1.27)) (hide yes)))
  (property "Assembly" "JLC" (at 35.56 147.32 0) (effects (font (size 1.27 1.27)) (hide yes)))
  (pin "1")
  (pin "2"))
 (wire
  (pts (xy 35.56 143.51) (xy 35.56 140.97))
  (stroke (width 0) (type default)))
 (label "ESP_EN"
  (at 35.56 140.97 90)
  (fields_autoplaced yes)
  (effects (font (size 1.27 1.27)) (justify left bottom)))
 (wire
  (pts (xy 35.56 151.13) (xy 35.56 153.67))
  (stroke (width 0) (type default)))
 (symbol
  (lib_id "power:GND")
  (at 35.56 153.67 0)
  (unit 1)
  (exclude_from_sim no)
  (in_bom yes)
  (on_board yes)
  (dnp no)
  (fields_autoplaced yes)
  (property "Reference" "#PWR096" (at 35.56 160.02 0) (effects (font (size 1.27 1.27)) (hide yes)))
  (property "Value" "GND" (at 35.56 157.48 0) (effects (font (size 1.27 1.27))))
  (property "Footprint" "" (at 35.56 153.67 0) (effects (font (size 1.27 1.27)) (hide yes)))
  (property "Datasheet" "" (at 35.56 153.67 0) (effects (font (size 1.27 1.27)) (hide yes)))
  (pin "1"))
 (symbol
  (lib_id "Switch:SW_Push")
  (at 116.84 55.88 0)
  (unit 1)
  (exclude_from_sim no)
  (in_bom yes)
  (on_board yes)
  (dnp no)
  (fields_autoplaced yes)
  (property "Reference" "SW2" (at 118.11 53.34 0) (effects (font (size 1.27 1.27)) (justify left)))
  (property "Value" "RESET" (at 116.84 57.4 0) (effects (font (size 1.27 1.27))))
  (property "Footprint" "Button_Switch_SMD:SW_SPST_PTS810" (at 116.84 50.8 0) (effects (font (size 1.27 1.27)) (hide yes)))
  (property "Datasheet" "~" (at 116.84 50.8 0) (effects (font (size 1.27 1.27)) (hide yes)))
  (property "MPN" "PTS810SJK250SMTRLFS" (at 116.84 55.88 0) (effects (font (size 1.27 1.27)) (hide yes)))
  (property "Manufacturer" "C&K" (at 116.84 55.88 0) (effects (font (size 1.27 1.27)) (hide yes)))
  (property "LCSC" "C221896" (at 116.84 55.88 0) (effects (font (size 1.27 1.27)) (hide yes)))
  (property "Assembly" "JLC" (at 116.84 55.88 0) (effects (font (size 1.27 1.27)) (hide yes)))
  (pin "1")
  (pin "2"))
 (wire
  (pts (xy 111.76 55.88) (xy 109.22 55.88))
  (stroke (width 0) (type default)))
 (label "ESP_EN"
  (at 109.22 55.88 180)
  (fields_autoplaced yes)
  (effects (font (size 1.27 1.27)) (justify right bottom)))
 (wire
  (pts (xy 121.92 55.88) (xy 124.46 55.88))
  (stroke (width 0) (type default)))
 (symbol
  (lib_id "power:GND")
  (at 124.46 55.88 90)
  (unit 1)
  (exclude_from_sim no)
  (in_bom yes)
  (on_board yes)
  (dnp no)
  (fields_autoplaced yes)
  (property "Reference" "#PWR097" (at 130.81 55.88 0) (effects (font (size 1.27 1.27)) (hide yes)))
  (property "Value" "GND" (at 127.6 55.88 90) (effects (font (size 1.27 1.27)) (justify right)))
  (property "Footprint" "" (at 124.46 55.88 0) (effects (font (size 1.27 1.27)) (hide yes)))
  (property "Datasheet" "" (at 124.46 55.88 0) (effects (font (size 1.27 1.27)) (hide yes)))
  (pin "1"))
 (symbol
  (lib_id "Device:R")
  (at 104.14 76.2 0)
  (unit 1)
  (exclude_from_sim no)
  (in_bom yes)
  (on_board yes)
  (dnp no)
  (fields_autoplaced yes)
  (property "Reference" "R26" (at 106.17 76.2 0) (effects (font (size 1.27 1.27))))
  (property "Value" "10k" (at 104.14 94.7 0) (effects (font (size 1.27 1.27))))
  (property "Footprint" "Resistor_SMD:R_0603_1608Metric" (at 102.36 76.2 0) (effects (font (size 1.27 1.27)) (hide yes)))
  (property "Datasheet" "~" (at 104.14 76.2 0) (effects (font (size 1.27 1.27)) (hide yes)))
  (property "MPN" "0603WAF1002T5E" (at 104.14 76.2 0) (effects (font (size 1.27 1.27)) (hide yes)))
  (property "Manufacturer" "UNI-ROYAL" (at 104.14 76.2 0) (effects (font (size 1.27 1.27)) (hide yes)))
  (property "LCSC" "C25804" (at 104.14 76.2 0) (effects (font (size 1.27 1.27)) (hide yes)))
  (property "Assembly" "JLC" (at 104.14 76.2 0) (effects (font (size 1.27 1.27)) (hide yes)))
  (pin "1")
  (pin "2"))
 (wire
  (pts (xy 104.14 72.39) (xy 104.14 69.85))
  (stroke (width 0) (type default)))
 (symbol
  (lib_id "power:+3V3")
  (at 104.14 69.85 0)
  (unit 1)
  (exclude_from_sim no)
  (in_bom yes)
  (on_board yes)
  (dnp no)
  (fields_autoplaced yes)
  (property "Reference" "#PWR098" (at 104.14 73.66 0) (effects (font (size 1.27 1.27)) (hide yes)))
  (property "Value" "+3V3" (at 104.14 66.29 0) (effects (font (size 1.27 1.27))))
  (property "Footprint" "" (at 104.14 69.85 0) (effects (font (size 1.27 1.27)) (hide yes)))
  (property "Datasheet" "" (at 104.14 69.85 0) (effects (font (size 1.27 1.27)) (hide yes)))
  (pin "1"))
 (wire
  (pts (xy 104.14 80.01) (xy 104.14 82.55))
  (stroke (width 0) (type default)))
 (label "ESP_BOOT"
  (at 104.14 82.55 270)
  (fields_autoplaced yes)
  (effects (font (size 1.27 1.27)) (justify right bottom)))
 (symbol
  (lib_id "Switch:SW_Push")
  (at 116.84 104.14 0)
  (unit 1)
  (exclude_from_sim no)
  (in_bom yes)
  (on_board yes)
  (dnp no)
  (fields_autoplaced yes)
  (property "Reference" "SW1" (at 118.11 101.6 0) (effects (font (size 1.27 1.27)) (justify left)))
  (property "Value" "BOOT" (at 116.84 105.66 0) (effects (font (size 1.27 1.27))))
  (property "Footprint" "Button_Switch_SMD:SW_SPST_PTS810" (at 116.84 99.06 0) (effects (font (size 1.27 1.27)) (hide yes)))
  (property "Datasheet" "~" (at 116.84 99.06 0) (effects (font (size 1.27 1.27)) (hide yes)))
  (property "MPN" "PTS810SJK250SMTRLFS" (at 116.84 104.14 0) (effects (font (size 1.27 1.27)) (hide yes)))
  (property "Manufacturer" "C&K" (at 116.84 104.14 0) (effects (font (size 1.27 1.27)) (hide yes)))
  (property "LCSC" "C221896" (at 116.84 104.14 0) (effects (font (size 1.27 1.27)) (hide yes)))
  (property "Assembly" "JLC" (at 116.84 104.14 0) (effects (font (size 1.27 1.27)) (hide yes)))
  (pin "1")
  (pin "2"))
 (wire
  (pts (xy 111.76 104.14) (xy 109.22 104.14))
  (stroke (width 0) (type default)))
 (label "ESP_BOOT"
  (at 109.22 104.14 180)
  (fields_autoplaced yes)
  (effects (font (size 1.27 1.27)) (justify right bottom)))
 (wire
  (pts (xy 121.92 104.14) (xy 124.46 104.14))
  (stroke (width 0) (type default)))
 (symbol
  (lib_id "power:GND")
  (at 124.46 104.14 90)
  (unit 1)
  (exclude_from_sim no)
  (in_bom yes)
  (on_board yes)
  (dnp no)
  (fields_autoplaced yes)
  (property "Reference" "#PWR099" (at 130.81 104.14 0) (effects (font (size 1.27 1.27)) (hide yes)))
  (property "Value" "GND" (at 127.6 104.14 90) (effects (font (size 1.27 1.27)) (justify right)))
  (property "Footprint" "" (at 124.46 104.14 0) (effects (font (size 1.27 1.27)) (hide yes)))
  (property "Datasheet" "" (at 124.46 104.14 0) (effects (font (size 1.27 1.27)) (hide yes)))
  (pin "1"))
 (symbol
  (lib_id "Device:R")
  (at 101.6 129.54 0)
  (unit 1)
  (exclude_from_sim no)
  (in_bom yes)
  (on_board yes)
  (dnp no)
  (fields_autoplaced yes)
  (property "Reference" "R27" (at 103.63 129.54 0) (effects (font (size 1.27 1.27))))
  (property "Value" "1k" (at 101.6 149.21 0) (effects (font (size 1.27 1.27))))
  (property "Footprint" "Resistor_SMD:R_0603_1608Metric" (at 99.82 129.54 0) (effects (font (size 1.27 1.27)) (hide yes)))
  (property "Datasheet" "~" (at 101.6 129.54 0) (effects (font (size 1.27 1.27)) (hide yes)))
  (property "MPN" "0603WAF1001T5E" (at 101.6 129.54 0) (effects (font (size 1.27 1.27)) (hide yes)))
  (property "Manufacturer" "UNI-ROYAL" (at 101.6 129.54 0) (effects (font (size 1.27 1.27)) (hide yes)))
  (property "LCSC" "C21190" (at 101.6 129.54 0) (effects (font (size 1.27 1.27)) (hide yes)))
  (property "Assembly" "JLC" (at 101.6 129.54 0) (effects (font (size 1.27 1.27)) (hide yes)))
  (pin "1")
  (pin "2"))
 (wire
  (pts (xy 101.6 125.73) (xy 101.6 123.19))
  (stroke (width 0) (type default)))
 (label "ESP_LED"
  (at 101.6 123.19 90)
  (fields_autoplaced yes)
  (effects (font (size 1.27 1.27)) (justify left bottom)))
 (wire
  (pts (xy 101.6 133.35) (xy 101.6 135.89))
  (stroke (width 0) (type default)))
 (label "LED_ESP_A"
  (at 101.6 135.89 270)
  (fields_autoplaced yes)
  (effects (font (size 1.27 1.27)) (justify right bottom)))
 (symbol
  (lib_id "Device:LED")
  (at 114.3 160.02 0)
  (unit 1)
  (exclude_from_sim no)
  (in_bom yes)
  (on_board yes)
  (dnp no)
  (fields_autoplaced yes)
  (property "Reference" "D7" (at 114.3 157.48 0) (effects (font (size 1.27 1.27))))
  (property "Value" "LED blue (ESP)" (at 114.3 162.56 0) (effects (font (size 1.27 1.27))))
  (property "Footprint" "LED_SMD:LED_0603_1608Metric" (at 114.3 160.02 0) (effects (font (size 1.27 1.27)) (hide yes)))
  (property "Datasheet" "~" (at 114.3 160.02 0) (effects (font (size 1.27 1.27)) (hide yes)))
  (property "MPN" "KT-0603B" (at 114.3 160.02 0) (effects (font (size 1.27 1.27)) (hide yes)))
  (property "Manufacturer" "KENTO" (at 114.3 160.02 0) (effects (font (size 1.27 1.27)) (hide yes)))
  (property "LCSC" "C2288" (at 114.3 160.02 0) (effects (font (size 1.27 1.27)) (hide yes)))
  (property "Assembly" "JLC" (at 114.3 160.02 0) (effects (font (size 1.27 1.27)) (hide yes)))
  (pin "1")
  (pin "2"))
 (wire
  (pts (xy 110.49 160.02) (xy 107.95 160.02))
  (stroke (width 0) (type default)))
 (symbol
  (lib_id "power:GND")
  (at 107.95 160.02 270)
  (unit 1)
  (exclude_from_sim no)
  (in_bom yes)
  (on_board yes)
  (dnp no)
  (fields_autoplaced yes)
  (property "Reference" "#PWR100" (at 101.6 160.02 0) (effects (font (size 1.27 1.27)) (hide yes)))
  (property "Value" "GND" (at 104.81 160.02 90) (effects (font (size 1.27 1.27)) (justify right)))
  (property "Footprint" "" (at 107.95 160.02 0) (effects (font (size 1.27 1.27)) (hide yes)))
  (property "Datasheet" "" (at 107.95 160.02 0) (effects (font (size 1.27 1.27)) (hide yes)))
  (pin "1"))
 (wire
  (pts (xy 118.11 160.02) (xy 120.65 160.02))
  (stroke (width 0) (type default)))
 (label "LED_ESP_A"
  (at 120.65 160.02 0)
  (fields_autoplaced yes)
  (effects (font (size 1.27 1.27)) (justify left bottom)))
 (symbol
  (lib_id "Device:R")
  (at 142.24 73.66 0)
  (unit 1)
  (exclude_from_sim no)
  (in_bom yes)
  (on_board yes)
  (dnp no)
  (fields_autoplaced yes)
  (property "Reference" "R28" (at 144.27 73.66 0) (effects (font (size 1.27 1.27))))
  (property "Value" "33R" (at 142.24 92.62 0) (effects (font (size 1.27 1.27))))
  (property "Footprint" "Resistor_SMD:R_0603_1608Metric" (at 140.46 73.66 0) (effects (font (size 1.27 1.27)) (hide yes)))
  (property "Datasheet" "~" (at 142.24 73.66 0) (effects (font (size 1.27 1.27)) (hide yes)))
  (property "Note" "series R at ESP" (at 142.24 73.66 0) (effects (font (size 1.27 1.27)) (hide yes)))
  (property "MPN" "0603WAF330JT5E" (at 142.24 73.66 0) (effects (font (size 1.27 1.27)) (hide yes)))
  (property "Manufacturer" "UNI-ROYAL" (at 142.24 73.66 0) (effects (font (size 1.27 1.27)) (hide yes)))
  (property "LCSC" "C23140" (at 142.24 73.66 0) (effects (font (size 1.27 1.27)) (hide yes)))
  (property "Assembly" "JLC" (at 142.24 73.66 0) (effects (font (size 1.27 1.27)) (hide yes)))
  (pin "1")
  (pin "2"))
 (wire
  (pts (xy 142.24 69.85) (xy 142.24 67.31))
  (stroke (width 0) (type default)))
 (label "SR_SCK_ESP"
  (at 142.24 67.31 90)
  (fields_autoplaced yes)
  (effects (font (size 1.27 1.27)) (justify left bottom)))
 (wire
  (pts (xy 142.24 77.47) (xy 142.24 80.01))
  (stroke (width 0) (type default)))
 (global_label "SR_SCK"
  (shape passive)
  (at 142.24 80.01 270)
  (fields_autoplaced yes)
  (effects (font (size 1.27 1.27)) (justify right))
  (property "Intersheetrefs" "${INTERSHEET_REFS}" (at 142.24 80.01 0) (effects (font (size 1.27 1.27)) (justify right) (hide yes))))
 (symbol
  (lib_id "Device:R")
  (at 142.24 119.38 0)
  (unit 1)
  (exclude_from_sim no)
  (in_bom yes)
  (on_board yes)
  (dnp no)
  (fields_autoplaced yes)
  (property "Reference" "R29" (at 144.27 119.38 0) (effects (font (size 1.27 1.27))))
  (property "Value" "33R" (at 142.24 140.68 0) (effects (font (size 1.27 1.27))))
  (property "Footprint" "Resistor_SMD:R_0603_1608Metric" (at 140.46 119.38 0) (effects (font (size 1.27 1.27)) (hide yes)))
  (property "Datasheet" "~" (at 142.24 119.38 0) (effects (font (size 1.27 1.27)) (hide yes)))
  (property "Note" "series R at ESP" (at 142.24 119.38 0) (effects (font (size 1.27 1.27)) (hide yes)))
  (property "MPN" "0603WAF330JT5E" (at 142.24 119.38 0) (effects (font (size 1.27 1.27)) (hide yes)))
  (property "Manufacturer" "UNI-ROYAL" (at 142.24 119.38 0) (effects (font (size 1.27 1.27)) (hide yes)))
  (property "LCSC" "C23140" (at 142.24 119.38 0) (effects (font (size 1.27 1.27)) (hide yes)))
  (property "Assembly" "JLC" (at 142.24 119.38 0) (effects (font (size 1.27 1.27)) (hide yes)))
  (pin "1")
  (pin "2"))
 (wire
  (pts (xy 142.24 115.57) (xy 142.24 113.03))
  (stroke (width 0) (type default)))
 (label "SR_LATCH_ESP"
  (at 142.24 113.03 90)
  (fields_autoplaced yes)
  (effects (font (size 1.27 1.27)) (justify left bottom)))
 (wire
  (pts (xy 142.24 123.19) (xy 142.24 125.73))
  (stroke (width 0) (type default)))
 (global_label "SR_LATCH"
  (shape passive)
  (at 142.24 125.73 270)
  (fields_autoplaced yes)
  (effects (font (size 1.27 1.27)) (justify right))
  (property "Intersheetrefs" "${INTERSHEET_REFS}" (at 142.24 125.73 0) (effects (font (size 1.27 1.27)) (justify right) (hide yes))))
 (symbol
  (lib_id "Device:C")
  (at 160.02 66.04 0)
  (unit 1)
  (exclude_from_sim no)
  (in_bom yes)
  (on_board yes)
  (dnp no)
  (fields_autoplaced yes)
  (property "Reference" "C25" (at 160.66 63.5 0) (effects (font (size 1.27 1.27)) (justify left)))
  (property "Value" "100nF" (at 160.66 68.58 0) (effects (font (size 1.27 1.27)) (justify left)))
  (property "Footprint" "Capacitor_SMD:C_0603_1608Metric" (at 160.99 69.85 0) (effects (font (size 1.27 1.27)) (hide yes)))
  (property "Datasheet" "~" (at 160.02 66.04 0) (effects (font (size 1.27 1.27)) (hide yes)))
  (property "Note" "ESP 3V3 pin" (at 160.02 66.04 0) (effects (font (size 1.27 1.27)) (hide yes)))
  (property "MPN" "CC0603KRX7R9BB104" (at 160.02 66.04 0) (effects (font (size 1.27 1.27)) (hide yes)))
  (property "Manufacturer" "YAGEO" (at 160.02 66.04 0) (effects (font (size 1.27 1.27)) (hide yes)))
  (property "LCSC" "C14663" (at 160.02 66.04 0) (effects (font (size 1.27 1.27)) (hide yes)))
  (property "Assembly" "JLC" (at 160.02 66.04 0) (effects (font (size 1.27 1.27)) (hide yes)))
  (pin "1")
  (pin "2"))
 (wire
  (pts (xy 160.02 62.23) (xy 160.02 59.69))
  (stroke (width 0) (type default)))
 (symbol
  (lib_id "power:+3V3")
  (at 160.02 59.69 0)
  (unit 1)
  (exclude_from_sim no)
  (in_bom yes)
  (on_board yes)
  (dnp no)
  (fields_autoplaced yes)
  (property "Reference" "#PWR101" (at 160.02 63.5 0) (effects (font (size 1.27 1.27)) (hide yes)))
  (property "Value" "+3V3" (at 160.02 56.13 0) (effects (font (size 1.27 1.27))))
  (property "Footprint" "" (at 160.02 59.69 0) (effects (font (size 1.27 1.27)) (hide yes)))
  (property "Datasheet" "" (at 160.02 59.69 0) (effects (font (size 1.27 1.27)) (hide yes)))
  (pin "1"))
 (wire
  (pts (xy 160.02 69.85) (xy 160.02 72.39))
  (stroke (width 0) (type default)))
 (symbol
  (lib_id "power:GND")
  (at 160.02 72.39 0)
  (unit 1)
  (exclude_from_sim no)
  (in_bom yes)
  (on_board yes)
  (dnp no)
  (fields_autoplaced yes)
  (property "Reference" "#PWR102" (at 160.02 78.74 0) (effects (font (size 1.27 1.27)) (hide yes)))
  (property "Value" "GND" (at 160.02 76.2 0) (effects (font (size 1.27 1.27))))
  (property "Footprint" "" (at 160.02 72.39 0) (effects (font (size 1.27 1.27)) (hide yes)))
  (property "Datasheet" "" (at 160.02 72.39 0) (effects (font (size 1.27 1.27)) (hide yes)))
  (pin "1"))
 (text "ESP32-S3-WROOM-1 module (hand-soldered) + boot/reset + series resistors"
  (exclude_from_sim no)
  (at 17.78 15.24 0)
  (effects (font (size 2.5 2.5) (thickness 0.5) (bold yes)) (justify left top)))
 (text "ESP32-S3 GPIO MAP (N16R8: GPIO35-37 are used by octal PSRAM - do not use!)\nGPIO4 BUS_ESP   GPIO5 ESP_WE_N   GPIO6 ESP_OE_N   GPIO7 DOUT_OE_N\nGPIO15 RD_LOAD_N  GPIO16 MENU_WE_N  GPIO17 SNES_RST_DRV (1 = hold SNES in reset)\nGPIO18 MBX_IRQ_N  GPIO8 RESET_SENSE_N  GPIO9 SNES_5V_SENSE\nSPI2 (IOMUX): GPIO10 SR_LATCH, GPIO11 SR_MOSI, GPIO12 SR_SCK, GPIO13 SR_MISO (latch + clock via 33R R29/R28)\nSD (SPI3): GPIO1 CS, GPIO2 SCK, GPIO42 MOSI, GPIO41 MISO, GPIO38 card detect (0 = card in)\nUSB: GPIO19/20 native USB (flashing + serial), GPIO0 BOOT button, GPIO48 status LED\nSave RAM: GPIO21 SAVE_EN, GPIO14 M11, GPIO47 M12, GPIO39 M13, GPIO40 M14\nShift order (MSB first, 32 bit): DATA[7:0], A[23:16] (bit19 = EA19 save select), A[15:8], A[7:0]\nNever drive 5 V-side outputs while SNES_5V_SENSE = 0 (USB-only power: only the ESP side is alive)."
  (exclude_from_sim no)
  (at 17.78 21.49 0)
  (effects (font (size 1.5 1.5)) (justify left top)))
 (embedded_fonts no))
